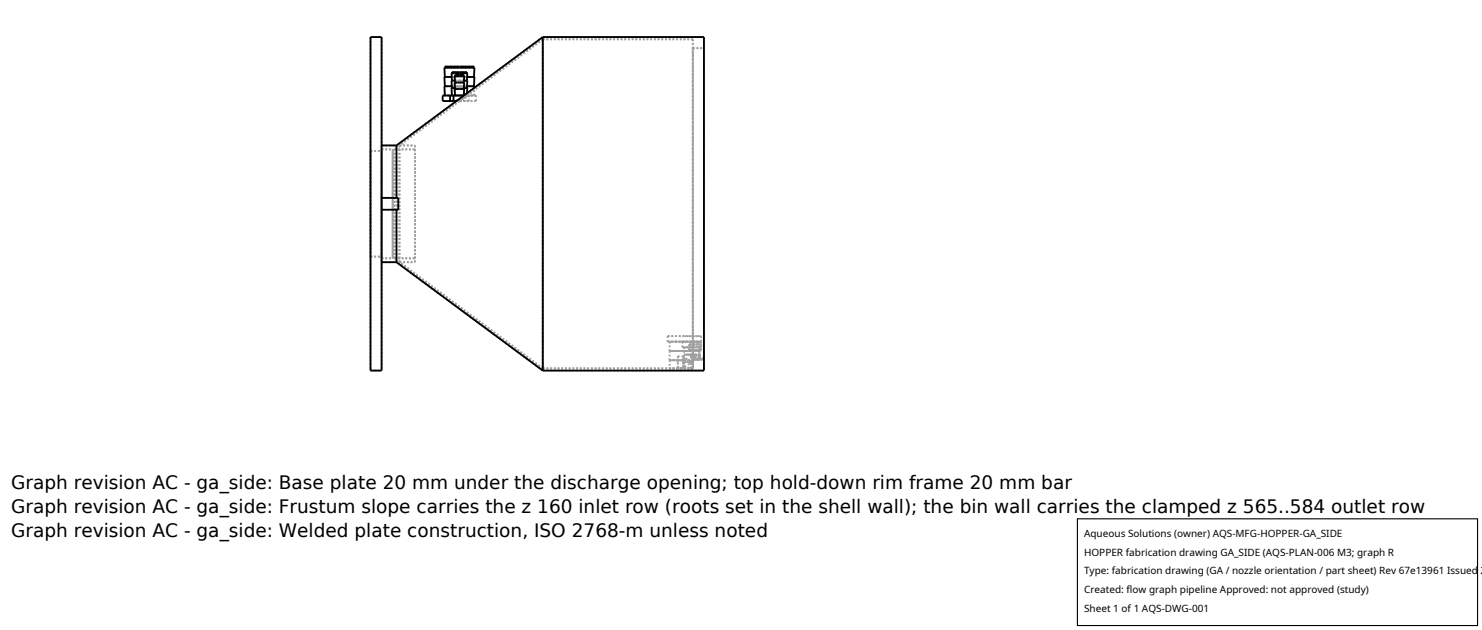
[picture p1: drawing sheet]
<svg xmlns="http://www.w3.org/2000/svg" width="212mm" height="90mm" viewBox="0 0 212 90" stroke-linecap="round" stroke-linejoin="round" font-family="sans-serif">
<g fill="none" stroke="#a0a0a0" stroke-width=".26" stroke-dasharray=".3 .3" stroke-linecap="butt">
<path d="M52.9 5.3v47.6M52.9 5.3h1.6M54.5 5.3v47.6M63.5 13.6h2.1M63.5 12.3h2.1M63.5 11h2.1M63.5 9.7h2.1M64.3 13.6h2M64.3 14.4h.9M64.5 11h1.1M64.5 12.3h1.1M64.5 13.6h1.1"/>
<path d="M64.5 12.6h1.1M64.5 11.5h1.1M64.5 10.5h1.1M64.8 13.6h1.5M64.8 14.4h.4M64.8 13.6v.8M64.9 12.7h.7M64.9 11.8h.7M64.9 10.9h.7M65 11.5h.6M65 12.6h.6M65 13.6h.6"/>
<path d="M65 12.7h.6M65 11.8h.6M65 10.9h.6M65 10.7h.6M65 13.6l-.1-.9M65 12.7l-.1-.9M65 11.8l-.1-.9M65 10.7v.2M65.2 14.4l1.1-.8M65.2 14.4h-.4M65.2 14.4h-.9M65.2 14.4h-2"/>
<path d="M65.6 14.4l1.1-.8M65.6 14.4l.9-.6M65.6 14.4h.9M65.6 14.4h1.4M65.6 14.4h2.4M65.6 13.6h.6M65.6 12.7h.6M65.6 11.8h.6M65.6 10.9h.6M65.6 12.7h.7M65.6 11.8h.7M65.6 10.9h.7"/>
<path d="M65.6 10.7h.6M65.6 12.6h.7M65.6 13.6h.7M65.6 12.6h1.1M65.6 11.5h.7M65.6 11.5h1.1M65.6 10.5h1.1M65.6 12.3h1.1M65.6 12.3h2.1M65.6 11h1.1M65.6 11h2.1M65.6 9.7h2.1"/>
<path d="M66.2 13.6h-1.2M66.2 12.7h-1.2M66.2 11.8h-1.2M66.2 10.9h-1.2M66.2 10.7h-1.2M66.2 13.6l.1-.9M66.2 12.7l.1-.9M66.2 11.8l.1-.9M66.2 10.7v.2M66.3 13.6l-1.1 .8M66.3 13.6l1.4-1.1M66.3 13.6l.4-.3"/>
<path d="M66.3 13.6h-1.5M66.3 13.6h-1.8M66.3 13.6h-2.8M66.3 13.6h-3.1M66.3 12.7h-1.4M66.3 11.8h-1.4M66.3 10.9h-1.4M66.5 13.8l-.9 .6M66.5 14.4h-.9M66.5 13.8v.6M66.7 12.6h-2.2M66.7 11.5h-2.2"/>
<path d="M66.7 10.5h-2.2M66.7 10.3h-2.2M66.7 13.6l-1.1 .8M66.7 13.6l1-.7M66.7 13.6h.3M66.7 13.6h1M66.7 13.6h1.3M66.7 13.3l-.4 .3M67 13.6h-.3M67 14.4h-1.4M67 13.6v.8M67.7 13.6h-1"/>
<path d="M67.7 12.3h-4.2M67.7 11h-4.2M67.7 9.7h-4.2M67.7 9.5h-4.2M67.7 13.6v-.7M67.7 12.9l-1 .7M67.7 12.5l-1.4 1.1M67.8 12.3h-4.3M67.8 11h-4.3M67.8 9.7h-4.3M68 14.4h-2.4M68 13.6h-1.3"/>
<path d="M68 13.6v.8M77.5 5.3h23M77.5 5.3v47.6M77.5 5.6h21.5M77.5 5.6v47M77.5 5.6l-20.4 15.2M77.5 5.3l-20.9 15.5M99 6.9h1.5M99 6.9v44.4M99 5.6v47M100.5 5.3v47.6M100.5 6.9v44.4"/>
<path d="M52.9 21.6h1.6M52.9 36.6h1.6M52.9 21.6v15M54.5 36.9h1.6M54.5 36.9v-15.6M54.5 21.6v15M54.5 37.4v-16.6M54.5 29.1v.8M54.5 29.9v-1.6M54.5 28.3v.8M54.5 20.8h2.1M54.5 37.4h2.1"/>
<path d="M54.5 21.3h1.6M56.1 36.7v-15.2M56.1 36.9v-15.6M56.1 21.5v15.2M56.3 36.9h3M56.3 36.9l-.2-.2M56.3 21.3v15.6M56.3 21.3l-.2 .2M56.3 36.9v-15.6M56.3 21.3h3M56.6 29.9v-1.6M56.6 20.8v16.6"/>
<path d="M56.9 28.3v1.6M57.1 20.8v16.6M57.1 20.8h2.2M57.1 37.4h2.2M57.1 37.4v-16.6M59.3 20.8v16.6M59.3 21.3v15.6M52.9 52.9h1.6M77.5 52.6h21.5M77.5 52.6l-20.4-15.2M77.5 52.9l-20.9-15.5M95.4 48.8h4.7"/>
<path d="M95.4 48h4.7M95.4 48.8v-.8M95.6 51.4h3.4M95.6 50.1h4.3M95.6 52.6h3.4M95.7 50.1h4.1M95.7 48.8h4.1M95.7 51.4h3.3M95.7 50.1l-.1 1.3M95.7 48.8l-.1 1.3M95.7 51.4l-.1 1.2M96.8 51.7v.9"/>
<path d="M96.8 52.6v-1.7M96.8 50.9v.8M97.5 49.6h2.6M97.5 48.8h2.6M97.5 49.6v-.8M97.6 51.7v.7M97.6 52.4v-1.3M97.6 51.1v.6M97.6 51.7v.9M97.6 52.6v-1.7M97.6 50.9v.8M97.6 52.4h.2"/>
<path d="M97.6 51.1h.2M97.6 50.9h-.8M97.6 52.6h-.8M97.7 50.6h2.2M97.7 52.6h1.3M97.7 51.7h.1M97.7 51.2v.5M97.7 52.2l.1 .2M97.7 52.2v.4M97.7 49.6h2.2M97.7 50.6v.6M97.7 49.6v1"/>
<path d="M97.8 51.4h-2.2M97.8 50.1h-2.1M97.8 50.1h-2.2M97.8 48.8h-2.1M97.8 48.8h-2.4M97.8 48h-2.4M97.8 51.7l-.1 .5M97.8 51.7h1.2M97.8 52.4l.7-.5M97.8 51.1l-.1 .1M98.4 51.7h.6M98.4 51.7l-.2-.4-.4-.2"/>
<path d="M98.5 50h1.6M98.5 49.2h1.6M98.5 50v-.8M98.5 51.7v.2M98.5 51.7h.5M98.5 51.7h-.1M98.5 51.9v-.2M98.6 51.8h.4M98.6 50.9h1.4M98.6 52.6h.4M98.7 51.8h.3M98.7 50.9h1.2"/>
<path d="M98.7 50h1.2M98.7 51.8l-.1 .8M98.7 50.9l-.1 .9M98.7 50l-.1 .9M98.8 51.7h-1.1M98.8 50.6h-1.1M98.8 49.6h-1.1M98.8 49.6h-1.3M98.8 48.8h-1.3M99 51.3h1.5M99 51.4v1.2M99 51.3v.1"/>
<path d="M99 51.8v-.5M99 52.6v-.8M99 52.6h-.4M99 51.8v.8M99 51.8h-.3M99 51.3v.5M99 51.7v-.4M99 52.6v-.9M99 51.7v.9M99 52.6h-1.3M99 51.3v.4M99 51.4v-.1"/>
<path d="M99 52.6v-1.2M99 51.7h-.2M99 51.3h.4M99 51.8h-.4M99 51.3h1M99 51.3h.9M99 51.4h-1.2M99 51.4h-3.3M99 52.6h-3.4M99.3 51.3h-.3M99.3 50.9h-.6M99.3 50.9h-.7"/>
<path d="M99.3 50h-.6M99.3 50h-.8M99.3 49.2h-.8M99.5 51.3h-.1M99.5 51.3l.3-.2M99.8 51.1l.1 .1M99.8 51.1l.6-.1M99.8 50.1h-2M99.8 48.8h-2M99.8 50.1l.1 1.2M99.8 48.8l.1 1.3M99.9 50.6h-1.1"/>
<path d="M99.9 49.6h-1.1M99.9 50.6v.6M99.9 49.6v1M99.9 51.3h-.9M99.9 50.1h-2.1M99.9 51.2v.1M99.9 51.3h.5M99.9 50.9h-.6M99.9 50h-.6M99.9 50.9l.1 .4M99.9 50l.1 .9M100 51.3h-.7"/>
<path d="M100 50.9h-.7M100.1 49.6h-1.3M100.1 48.8h-1.3M100.1 50h-.8M100.1 49.2h-.8M100.1 48.8h-2.3M100.1 48h-2.3M100.1 49.6v-.8M100.1 50v-.8M100.1 48.8v-.8M100.4 51.3h-.9M100.4 51.3v-.3"/>
<path d="M100.4 51v.3M100.4 51.3v-.2M100.4 51.1v.2M100.5 52.9h-23M100.5 51.3v-.2M100.5 51.1v.2M100.5 51.3h-.1M100.5 51.1h-.1"/>
</g>
<g fill="none" stroke="#000" stroke-width=".26">
<path d="M52.9 5.3h1.6v47.6h-1.6zM63.5 11v-1.3h4.3l-.1 1.3M63.5 9.7v-.2h4.2v.2M64.3 13.6v.8M64.5 11h-1v1.3M64.5 12.3h-1v1.3M64.5 11.5v-1h2.2v1M64.5 10.5v-.2h2.2v.2M64.8 13.6v.8M65 11.5h-.5v1.1M65 12.6h-.5v1M65 13.6l-.1-.9h1.4l-.1 .9"/>
<path d="M65 12.7l-.1-.9h1.4l-.1 .9M65 11.8l-.1-.9h1.4l-.1 .9M65 10.9v-.2h1.2v.2M66.3 12.6h.4v.7M66.3 11.5h.4v1.1M66.3 13.6h-3.1v.8h2M66.7 12.3h1.1l-.1 .2M66.7 11h1.1l-.1 1.3M77.5 5.3h23v47.6h-23M77.5 5.3l-20.9 15.5M77.5 5.3v47.6M54.5 28.3h2.4v1.6h-2.4"/>
<path d="M54.5 20.8h2.1M54.5 37.4h2.1M56.6 20.8v7.5M56.6 29.9v7.5M56.6 37.4l20.9 15.5"/>
</g>
<path d="M153.9 74.1h57.1v15.2h-57.1z" fill="#fff" stroke="#000" stroke-width=".16"/>
<g font-size="2.6">
<text x="1.6" y="69.8">Graph revision AC - ga_side: Base plate 20 mm under the discharge opening; top hold-down rim frame 20 mm bar</text>
<text x="1.6" y="73.3">Graph revision AC - ga_side: Frustum slope carries the z 160 inlet row (roots set in the shell wall); the bin wall carries the clamped z 565..584 outlet row</text>
<text x="1.6" y="76.7">Graph revision AC - ga_side: Welded plate construction, ISO 2768-m unless noted</text>
</g>
<g font-size="1.4">
<text x="154.8" y="76.6">Aqueous Solutions (owner) AQS-MFG-HOPPER-GA_SIDE</text>
<text x="154.8" y="79.3">HOPPER fabrication drawing GA_SIDE (AQS-PLAN-006 M3; graph R</text>
<text x="154.8" y="82">Type: fabrication drawing (GA / nozzle orientation / part sheet) Rev 67e13961 Issued 2</text>
<text x="154.8" y="84.7">Created: flow graph pipeline Approved: not approved (study)</text>
<text x="154.8" y="87.4">Sheet 1 of 1 AQS-DWG-001</text>
</g>
</svg>
